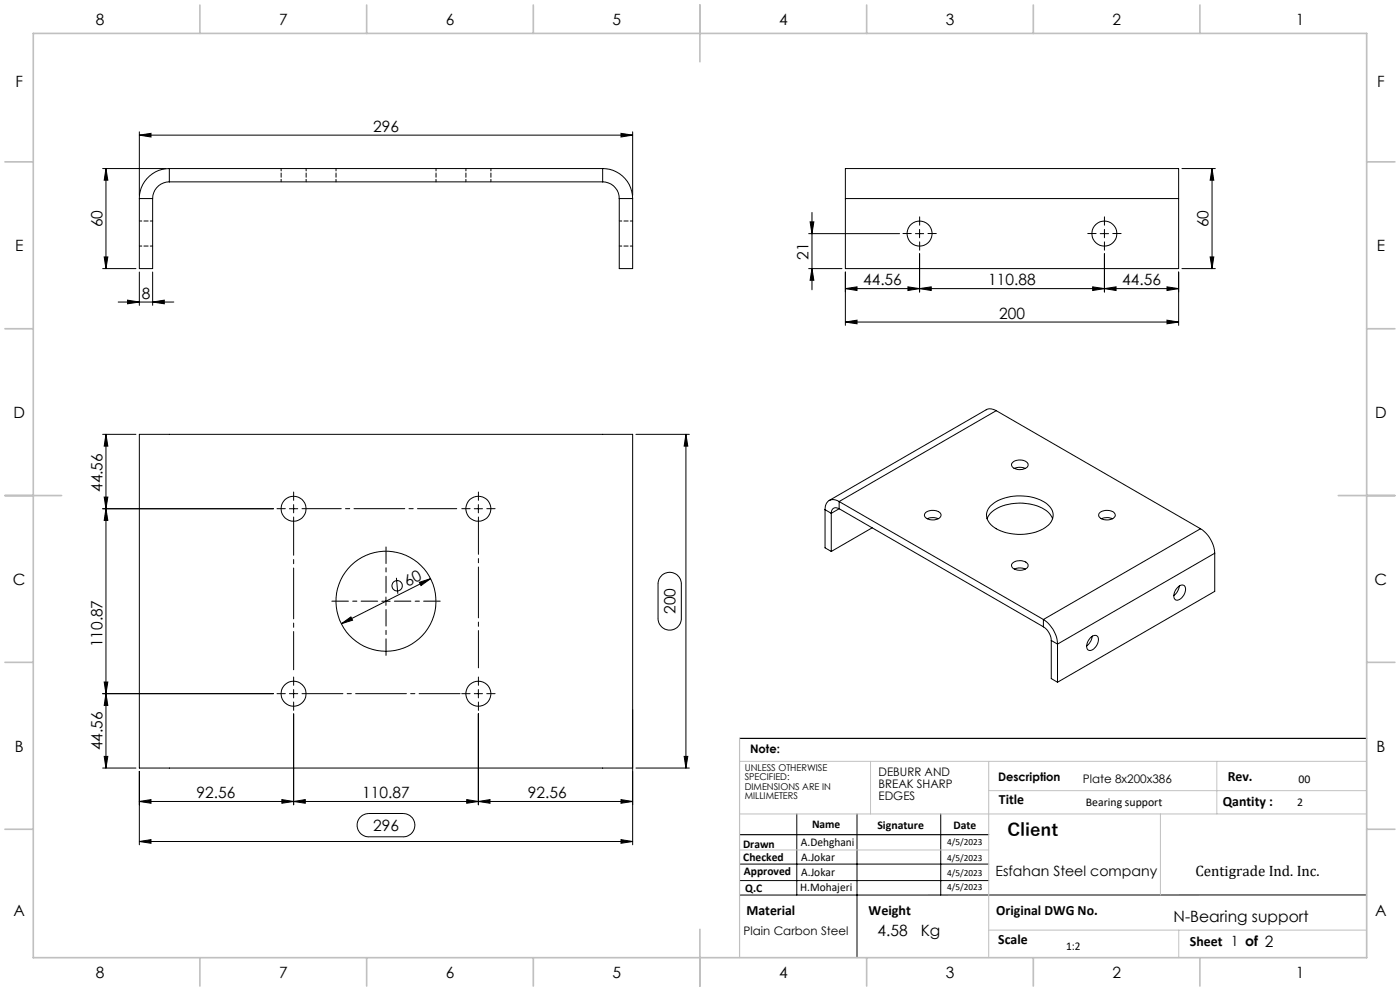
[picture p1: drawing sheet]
<svg xmlns="http://www.w3.org/2000/svg" width="420mm" height="297mm" viewBox="0 0 420 297" stroke-linecap="round" stroke-linejoin="round" font-family="sans-serif">
<g fill="none" stroke="#000" stroke-width=".3">
<path d="M41.8 39.5v19M186.3 40l3.5 .5-3.5 .6zM189.8 39.5v19M30.8 50.5h19M31.8 50.5l.5 3.5h-1zM31.8 50.5v30M41.8 59.5v21h4v-21M41.8 59.5h4M41.8 40.5l3.5-.5v1.1zM41.8 40.5h148M50.8 50.5a9 9 0 0 0-9 9M50.8 54.5a5 5 0 0 0-5 5"/>
<path d="M50.8 50.5h130M50.8 50.5v4M50.8 54.5h130M180.8 50.5a9 9 0 0 1 9 9M180.8 54.5a5 5 0 0 1 5 5M180.8 50.5v4M185.8 59.5v21h4v-21M185.8 59.5h4M253.6 59.5v-9h100v9M253.6 59.5v21h100v-21M253.6 59.5h100M354.6 50.5h10"/>
<path d="M363.6 50.5l.5 3.5h-1.1zM363.6 50.5v30M31.3 77h1l-.5 3.5zM242.6 70h27.3M243 66.5h1.2l-.6 3.5zM243.6 63.7v23.2M274.6 70h2.5M275.9 68.8v2.5M275.9 76v11.5M330.1 70h2.5M331.3 68.8v2.5M331.3 76v11.5"/>
<path d="M363 77h1.1l-.5 3.5zM30.8 80.5h10M35.5 90.5h16.6M38.3 90l3.5 .5-3.5 .5zM41.8 81.5v10M45.8 90.5l3.5-.5v1zM45.8 81.5v10M242.6 80.5h10M243.6 80.5l.6 3.5h-1.2zM253.6 86.5l3.5-.5v1.1zM253.6 81.5v16M253.6 86.5h100"/>
<path d="M253.6 96.5l3.5-.5v1zM253.6 96.5h100M272.4 86l3.5 .5-3.5 .6zM275.9 86.5l3.5-.5v1.1zM327.8 86l3.5 .5-3.5 .6zM331.3 86.5l3.5-.5v1.1zM350.1 86l3.5 .5-3.5 .6zM350.1 96l3.5 .5-3.5 .5zM353.6 81.5v16M354.6 80.5h10M30.8 130.2h10M31.8 130.2l.5 3.5h-1z"/>
<path d="M31.8 130.2v100M190.8 130.2h16M205.8 130.2v100M205.8 130.2l.5 3.5h-1.1zM298.9 123.1l-1.5-.5-1.3 .1-47.4 27.3M298.9 123.1l-47.2 27.2M298.9 123.1l61.3 35.4M303.8 138.6a3.4 3.4 0 0 1 4.6 .4 1.53 1.53 0 0 1-1.7 1.7 2.78 2.78 0 0 1-3.2-1.3zM31.3 149h1l-.5 3.5zM31.8 152.5l.5 3.5h-1zM82.1 152.5h-51.3M86.8 152.5h2.5"/>
<path d="M88.1 151.2v2.5M142.3 152.5h2.4M143.5 151.2v2.5M247.5 152.7l1.9 1.1M247.5 152.7v11.5l1.9 1.1M249.4 153.8v11.5M251.7 150.3a2.58 2.58 0 0 0-2.9-.3 2.58 2.58 0 0 0-1.3 2.7M251.7 152.5a1.46 1.46 0 0 0-1.6-.2 1.46 1.46 0 0 0-.7 1.5M251.7 150.3v2.2M251.7 150.3l61.3 35.4M251.7 152.5l61.3 35.4M251.7 152.5l-2.3 1.3"/>
<path d="M261.7 158.2l-12.3 7.1M277.6 153.7a3.4 3.4 0 0 1 4.7 .4 1.52 1.52 0 0 1-1.7 1.6 2.68 2.68 0 0 1-3.3-1.3zM278.2 155.5a4.2 4.2 0 0 1 3.2 0M296.1 155.5a8.4 8.4 0 0 1 7.3-4.5 13.7 13.7 0 0 1 11.5 2.9l.9 1.6M297.1 151.7a14.5 14.5 0 0 1 14.9-1.9 5.4 5.4 0 0 1 3.9 5 7.2 7.2 0 0 1-6.1 4.9 14.3 14.3 0 0 1-12.5-2.5 3.8 3.8 0 0 1-.2-5.5zM304.3 140.4a3.8 3.8 0 0 1 3.3 0M329.9 153.7a3.4 3.4 0 0 1 4.6 .4 1.52 1.52 0 0 1-1.6 1.6 2.62 2.62 0 0 1-3.3-1.3zM330.4 155.5a4.2 4.2 0 0 1 3.3 0M360.2 158.5a9.4 9.4 0 0 1 4.2 7.3M360.2 158.5l-47.2 27.2M115.8 178.9v2.5M118.9 173.2l.4 4.7"/>
<path d="M125.8 174.5l3.4-1.1-2.9 2.1zM129.2 173.4l-26.8 13.5M198.6 172.4a3.5 3.5 0 0 1 3.7-.6 3.5 3.5 0 0 1 2.1 3.2v10.3a3.5 3.5 0 0 1-3.5 3.5 3.5 3.5 0 0 1-3.5-3.5v-10.5l.4-1.3zM303.8 168.8a3.4 3.4 0 0 1 4.6 .4 1.97 1.97 0 0 1-2.6 1.7 2.06 2.06 0 0 1-2.3-1.6zM304.3 170.6a3.8 3.8 0 0 1 3.3 0M353.3 176.1a1.25 1.25 0 0 1 1.5-.8 1.25 1.25 0 0 1 .9 1.5 3 3 0 0 1-3 3 2.55 2.55 0 0 1 .6-3.7zM353.8 175.6a4 4 0 0 1-1.7 2.9M364.4 165.8l-47.1 27.2M364.4 165.8v11.4l-47.1 27.3M102.4 186.9l2.9-2 .5 1zM114.5 180.2h2.6M313 185.7a9.3 9.3 0 0 1 4.3 7.3"/>
<path d="M313 187.9a5.2 5.2 0 0 1 2.4 4M313 185.7v2.2M315.4 191.9l1.9 1.1M315.4 191.9v11.5l1.9 1.1M317.3 193v11.5M327.1 191.1a1.26 1.26 0 0 1 1.5-.7 1.26 1.26 0 0 1 .9 1.4 3 3 0 0 1-2.9 3.1 2.55 2.55 0 0 1 .5-3.8zM327.7 190.7a3.9 3.9 0 0 1-1.7 2.9M31.3 204.4h1l-.5 3.5zM31.8 207.9l.5 3.5h-1zM82.1 207.9h-51.3M86.8 207.9h2.5M88.1 213.9v27.3"/>
<path d="M88.1 206.7v2.5M142.3 207.9h2.4M143.5 213.9v27.3M143.5 206.7v2.5M30.8 230.2h10M31.3 226.7h1l-.5 3.5zM41.8 231.2v22M84.6 239.6l3.5 .6-3.5 .5zM140 239.6l3.5 .6-3.5 .5zM186.3 239.6l3.5 .6-3.5 .5zM189.8 230.2h-148v-100h148v123M190.8 230.2h16"/>
<path d="M205.2 226.7h1.1l-.5 3.5zM41.8 252.2l3.5-.6v1.1zM41.8 240.2l3.5-.6v1.1zM41.8 240.2h148M41.8 252.2h148M88.1 240.2l3.5-.6v1.1zM108 245l.8-.7 1.8-.5h10.4a3.5 3.5 0 0 1 3.5 3.5 3.5 3.5 0 0 1-3.5 3.5h-10.4a3.5 3.5 0 0 1-3.2-2.1 3.5 3.5 0 0 1 .6-3.7zM143.5 240.2l3.5-.6v1.1zM186.3 251.6l3.5 .6-3.5 .5zM221.9 259h74.7M239 243.9v24.3M257.1 243.9v43.1"/>
<path d="M282.2 243.9v24.3M221.9 263.9h74.7M410 268.2h-188.1"/>
<circle cx="275.9" cy="70" r="3.8"/>
<circle cx="331.3" cy="70" r="3.8"/>
<circle cx="88.1" cy="152.5" r="3.7"/>
<circle cx="143.5" cy="152.5" r="3.7"/>
<circle cx="119.1" cy="175.5" r="1.56"/>
<circle cx="115.8" cy="180.2" r="15"/>
<circle cx="88.1" cy="207.9" r="3.8"/>
<circle cx="143.5" cy="207.9" r="3.8"/>
</g>
<path d="M115.8 177.7v-13.8M113.3 180.2h-13.7M115.8 182.7v13.7M118.3 180.2h13.8" fill="none" stroke="#000" stroke-width=".3" stroke-dasharray="15.2 1.3 1.3 1.3" stroke-dashoffset="10.3"/>
<g fill="none" stroke="#000" stroke-width=".3" stroke-dasharray="15.2 1.3 1.3 1.3">
<path d="M273.4 70h-2.5M275.9 67.5v-2.5M275.9 72.5v2.5M278.4 70h2.5M328.8 70h-2.5M331.3 67.5v-2.5M331.3 72.5v2.5M333.8 70h2.5M85.6 152.5h-2.5M88.1 150v-2.5M141 152.5h-2.5M143.5 150v-2.5"/>
<path d="M146 152.5h2.5M85.6 207.9h-2.5M88.1 205.4v-2.5M88.1 210.4v2.5M141 207.9h-2.5M143.5 205.4v-2.5M143.5 210.4v2.5M146 207.9h2.5"/>
</g>
<path d="M88.1 155v45.7" fill="none" stroke="#000" stroke-width=".3" stroke-dasharray="15.2 1.3 1.3 1.3" stroke-dashoffset="3.8"/>
<path d="M90.6 152.5h46.4" fill="none" stroke="#000" stroke-width=".3" stroke-dasharray="15.2 1.3 1.3 1.3" stroke-dashoffset="3.5"/>
<path d="M143.5 155v45.2" fill="none" stroke="#000" stroke-width=".3" stroke-dasharray="15.2 1.3 1.3 1.3" stroke-dashoffset="4.1"/>
<path d="M90.6 207.9h47.4" fill="none" stroke="#000" stroke-width=".3" stroke-dasharray="15.2 1.3 1.3 1.3" stroke-dashoffset="3"/>
<path d="M221.9 221.3h188.1M221.9 250.2h74.7" fill="none" stroke="#000" stroke-width=".35"/>
<path d="M221.9 228.2h188.1M261.2 228.2v15.7M296.6 228.2v58.8M296.6 237h113.4M365.1 228.2v15.7M221.9 243.9h188.1M221.9 254.7h74.7M348.1 243.9v24.3M296.6 278.8h113.4M353.6 278.8v8.2" fill="none" stroke="#c0c0c0" stroke-width=".3"/>
<path d="M221.9 221.3v65.7" fill="none" stroke="#c0c0c0" stroke-width=".35"/>
<g fill="none" stroke="#c0c0c0" stroke-width=".5">
<path d="M10 10h400v277h-400zM60 1.5v8.5M110 1.5v8.5M160 1.5v8.5M210 1.5v17M260 1.5v8.5M310 1.5v8.5M360 1.5v8.5M1.5 48.5h8.5M410 48.5h8.5M1.5 98.5h8.5M410 98.5h8.5"/>
<path d="M1.5 148.5h17M401.5 148.5h17M1.5 198.5h8.5M410 198.5h8.5M1.5 248.5h8.5M410 248.5h8.5M210 278.5v17M60 287v8.5M110 287v8.5M160 287v8.5M260 287v8.5M310 287v8.5"/>
<path d="M360 287v8.5"/>
</g>
<g fill="#000">
<path d="M41.8 40.5l3.5-.5v1.1zM186.3 40l3.5 .5-3.5 .6z"/>
<path d="M31.3 77h1l-.5 3.5zM31.8 50.5l.5 3.5h-1z"/>
<path d="M38.3 90l3.5 .5-3.5 .5zM45.8 90.5l3.5-.5v1z"/>
<path d="M253.6 96.5l3.5-.5v1zM350.1 96l3.5 .5-3.5 .5z"/>
<path d="M272.4 86l3.5 .5-3.5 .6zM253.6 86.5l3.5-.5v1.1z"/>
<path d="M327.8 86l3.5 .5-3.5 .6zM275.9 86.5l3.5-.5v1.1z"/>
<path d="M331.3 86.5l3.5-.5v1.1zM350.1 86l3.5 .5-3.5 .6z"/>
<path d="M31.8 152.5l.5 3.5h-1zM31.3 204.4h1l-.5 3.5z"/>
<path d="M102.4 186.9l3.4-1-.5-1zM125.8 174.5l.5 1 2.9-2.1z"/>
<path d="M31.3 226.7h1l-.5 3.5zM31.8 207.9l.5 3.5h-1zM31.3 149h1l-.5 3.5zM31.8 130.2l.5 3.5h-1zM205.2 226.7h1.1l-.5 3.5zM205.8 130.2l.5 3.5h-1.1zM243 66.5h1.2l-.6 3.5zM243.6 80.5l.6 3.5h-1.2zM363.6 50.5l.5 3.5h-1.1zM363 77h1.1l-.5 3.5z"/>
<path d="M41.8 252.2l3.5-.6v1.1zM186.3 251.6l3.5 .6-3.5 .5zM41.8 240.2l3.5-.6v1.1zM84.6 239.6l3.5 .6-3.5 .5z"/>
<path d="M88.1 240.2l3.5-.6v1.1zM140 239.6l3.5 .6-3.5 .5zM143.5 240.2l3.5-.6v1.1zM186.3 239.6l3.5 .6-3.5 .5z"/>
</g>
<path d="M84.3 50.5v4M91.8 54.5v-4M100.8 50.5v4M130.8 54.5v-4M139.8 50.5v4M147.3 54.5v-4M41.8 73.7h4M45.8 66.2h-4M185.8 73.7h4M189.8 66.2h-4" fill="none" stroke="#000" stroke-width=".3" stroke-dasharray="1.3 .6" stroke-dashoffset=".5"/>
<text font-size="5.3" x="302.2" y="250.7">Client</text>
<g font-size="4.7">
<text x="28.7" y="7.6">8</text>
<text x="83.7" y="7.6">7</text>
<text x="133.7" y="7.6">6</text>
<text x="183.7" y="7.6">5</text>
<text x="233.7" y="7.6">4</text>
<text x="283.7" y="7.6">3</text>
<text x="333.7" y="7.6">2</text>
<text x="388.7" y="7.6">1</text>
<text x="4.6" y="26.1">F</text>
<text x="413.1" y="26.1">F</text>
<text x="111.9" y="39.5">296</text>
<text x="30.8" y="68.1" transform="rotate(-90 30.8 68.1)">60</text>
<text x="362.6" y="68.1" transform="rotate(-90 362.6 68.1)">60</text>
<text x="4.5" y="75.3">E</text>
<text x="242.6" y="77.8" transform="rotate(-90 242.6 77.8)">21</text>
<text x="413" y="75.3">E</text>
<text x="42.5" y="89.5">8</text>
<text x="258.9" y="85.5">44.56</text>
<text x="296.5" y="85.5">110.88</text>
<text x="336.6" y="85.5">44.56</text>
<text x="299.7" y="95.5">200</text>
<text x="4" y="125.3">D</text>
<text x="412.5" y="125.3">D</text>
<text x="30.8" y="147.5" transform="rotate(-90 30.8 147.5)">44.56</text>
<text x="3.9" y="175.3">C</text>
<text x="122.2" y="175.9" transform="rotate(-27 122.2 175.9)">60</text>
<text x="412.4" y="175.3">C</text>
<text x="202.7" y="184" transform="rotate(-90 202.7 184)">200</text>
<text x="30.8" y="194" transform="rotate(-90 30.8 194)">110.87</text>
<text x="4.4" y="225.3">B</text>
<text x="30.8" y="224.8" transform="rotate(-90 30.8 224.8)">44.56</text>
<text x="412.9" y="225.3">B</text>
<text x="59" y="239.2">92.56</text>
<text x="108.7" y="239.2">110.87</text>
<text x="158.4" y="239.2">92.56</text>
<text x="111.9" y="249">296</text>
<text x="4" y="274.6">A</text>
<text x="412.5" y="274.6">A</text>
<text x="263.3" y="280.5">4.58</text>
<text x="276.2" y="280.5">Kg</text>
<text x="352.1" y="276.4">N-Bearing support</text>
<text x="28.7" y="293.1">8</text>
<text x="83.7" y="293.1">7</text>
<text x="133.7" y="293.1">6</text>
<text x="183.7" y="293.1">5</text>
<text x="233.7" y="293.1">4</text>
<text x="283.7" y="293.1">3</text>
<text x="333.7" y="293.1">2</text>
<text x="388.7" y="293.1">1</text>
</g>
<text font-size="4.5" x="358.6" y="262.6">Centigrade Ind. Inc.</text>
<g font-size="4.2">
<text x="368.3" y="234.1">Rev.</text>
<text x="299.7" y="240.9">Title</text>
<text x="366.8" y="241.6">Qantity :</text>
<text x="298.6" y="262.6">Esfahan Steel company</text>
<text x="223.9" y="274.2">Material</text>
<text x="260.6" y="274.2">Weight</text>
<text x="298.9" y="274.2">Original DWG No.</text>
<text x="299.5" y="282.8">Scale</text>
<text x="357" y="283.6">Sheet 1 of 2</text>
</g>
<g font-size="3.5">
<text x="225" y="225.7">Note:</text>
<text x="263.6" y="232.6">DEBURR AND</text>
<text x="263.6" y="236.1">BREAK SHARP</text>
<text x="263.6" y="239.7">EDGES</text>
<text x="299.4" y="234.1">Description</text>
<text x="324.9" y="234.7">Plate 8x200x386</text>
<text x="389.6" y="234.7">00</text>
<text x="325.8" y="241.6">Bearing support</text>
<text x="389.2" y="241.6">2</text>
<text x="243.6" y="248.1">Name</text>
<text x="263.2" y="248.5">Signature</text>
<text x="286" y="248.5">Date</text>
<text x="222.9" y="254">Drawn</text>
<text x="240.3" y="253.6">A.Dehghani</text>
<text x="240.4" y="257.9">A.Jokar</text>
<text x="223" y="258.1">Checked</text>
<text x="223.2" y="262.1">Approved</text>
<text x="240.4" y="262.4">A.Jokar</text>
<text x="223.6" y="267.4">Q.C</text>
<text x="240.1" y="267.1">H.Mohajeri</text>
<text x="223.1" y="280.2">Plain Carbon Steel</text>
<text x="319.8" y="284.6">1:2</text>
</g>
<g font-size="2.8">
<text x="223.4" y="231">UNLESS OTHERWISE</text>
<text x="223.4" y="233.8">SPECIFIED:</text>
<text x="223.4" y="236.7">DIMENSIONS ARE IN</text>
<text x="223.4" y="239.5">MILLIMETERS</text>
<text x="284.2" y="253.2">4/5/2023</text>
<text x="284.2" y="258.1">4/5/2023</text>
<text x="284.2" y="262.7">4/5/2023</text>
<text x="284.2" y="266.6">4/5/2023</text>
</g>
</svg>
